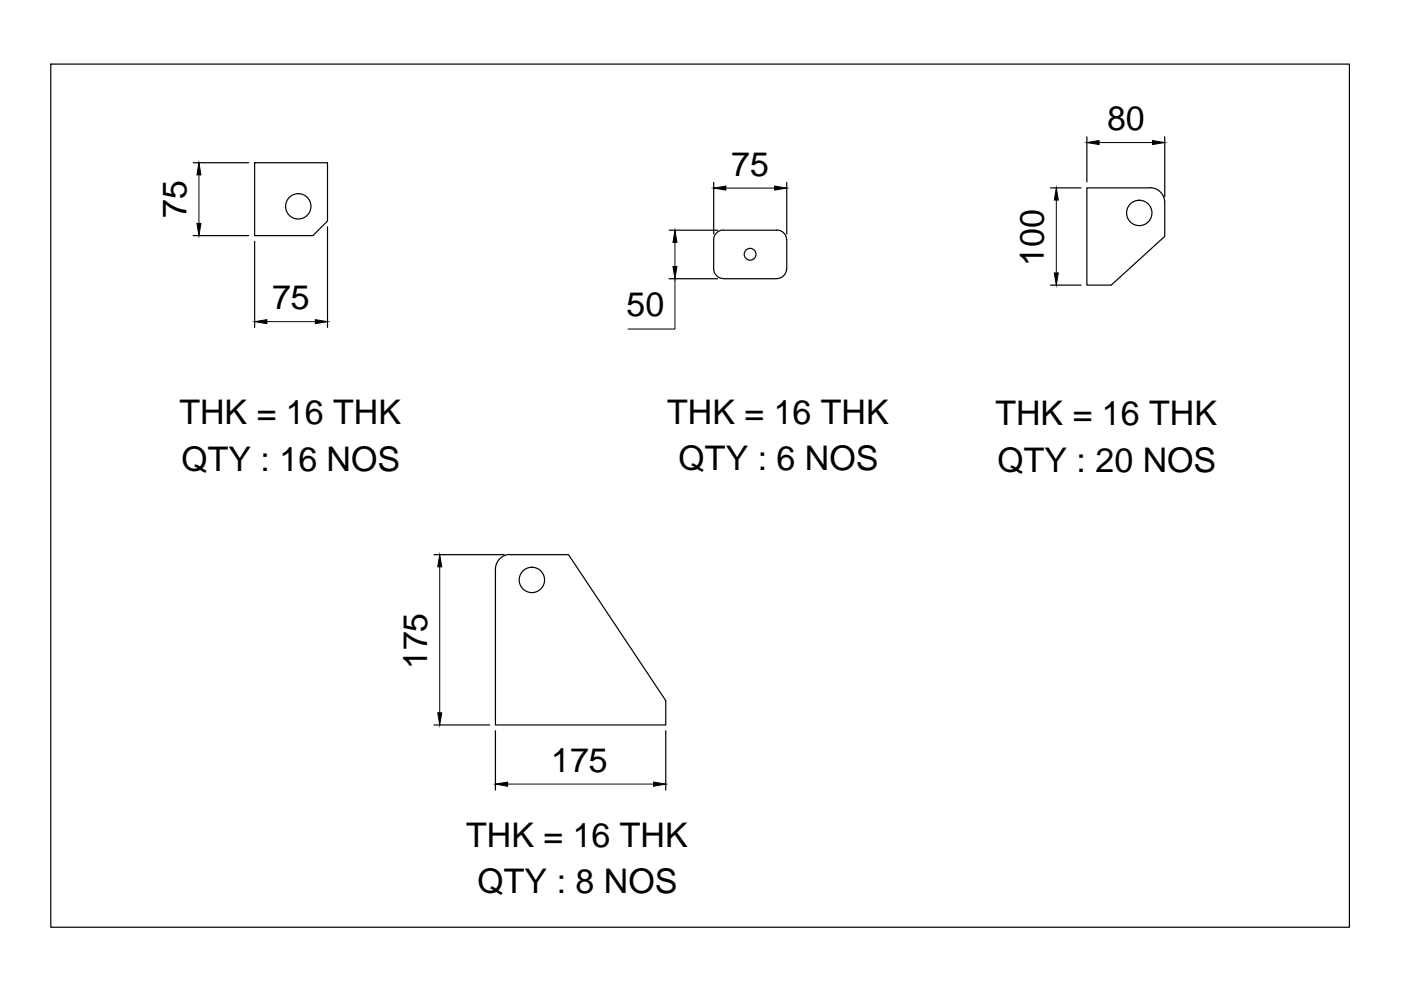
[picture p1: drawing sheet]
<svg xmlns="http://www.w3.org/2000/svg" width="297mm" height="210mm" viewBox="0 0 297 210" stroke-linecap="round" stroke-linejoin="round" font-family="sans-serif">
<!-- layer: 0 -->
<g fill="none" stroke="#000" stroke-width=".25">
<path d="M10.8 13.6h275.3v183h-275.3zM41 34.5h11.7M54 34.5h15.4v12.4l-3 3.1h-12.4zM151.3 38.7v10.9M166.8 38.7v10.9M222.7 39.8h6.5M230.4 29v9.6M243.8 39.8a3.1 3.1 0 0 1 3.1 3.1M243.9 39.8h-13.5v20.7h5.2l11.3-10.4v-7.2M246.9 29v12.7M41 50h11.7M54 51.2v18.2"/>
<path d="M69.4 48.1v21.3M141.9 59.1h10.3M141.9 48.8h10.3M151.3 57a2.05 2.05 0 0 0 2.1 2.1M153.4 48.8a2.05 2.05 0 0 0-2.1 2v6.2M153.4 59.1h11.3M153.4 48.8h11.3M164.7 48.8a2.05 2.05 0 0 1 2.1 2M166.8 57a2.05 2.05 0 0 1-2.1 2.1M166.8 50.8v6.2M222.7 60.5h6.5M92 117.6h14.9"/>
<path d="M108.2 117.6a3.1 3.1 0 0 0-3.2 3.1v33h36.2v-5.2l-20.7-30.9h-12.3M92 153.7h11.8M105 154.9v12.6M141.2 154.9v12.6"/>
<circle cx="63.2" cy="43.8" r="2.69"/>
<circle cx="159" cy="53.9" r="1.25"/>
<circle cx="241.5" cy="45.1" r="2.69"/>
<circle cx="112.8" cy="123" r="2.69"/>
</g>
<path d="M42.2 37.1v10.3M153.9 39.9h10.3M233 30.2h11.4M143.1 59.1v10.7h-9.9M143.1 51.4v5.1M224 42.4v15.5M56.6 68.2h10.3M93.2 120.2v30.9M107.6 166.2h31" fill="none" stroke="#000" stroke-width=".21"/>
<g fill="#000" stroke="#000" stroke-width=".21">
<path d="M42.2 34.5l.4 2.6h-.8zM151.3 39.9l2.6-.4v.8zM164.2 39.5l2.6 .4-2.6 .4zM230.4 30.2l2.6-.4v.8zM244.4 29.8l2.5 .4-2.5 .4zM41.8 47.4h.8l-.4 2.6zM143.1 48.8l.4 2.6h-.8zM142.7 56.5h.8l-.4 2.6zM223.5 57.9h.9l-.4 2.6zM224 39.8l.4 2.6h-.9zM54 68.2l2.6-.4v.8zM66.9 67.8l2.5 .4-2.5 .4z"/>
<path d="M93.2 117.6l.5 2.6h-.9zM92.8 151.1h.9l-.5 2.6zM105 166.2l2.6-.4v.9zM138.6 165.8l2.6 .4-2.6 .5z"/>
</g>
<g font-size="7.2">
<text x="234.7" y="27.6">80</text>
<text x="155" y="37.2">75</text>
<text x="39.5" y="46.3" transform="rotate(-90 39.5 46.3)">75</text>
<text x="221.3" y="56.3" transform="rotate(-90 221.3 56.3)">100</text>
<text x="57.7" y="65.5">75</text>
<text x="132.9" y="67.1">50</text>
<text x="38" y="90">THK = 16 THK</text>
<text x="141.4" y="89.8">THK = 16 THK</text>
<text x="211" y="90.2">THK = 16 THK</text>
<text x="38.5" y="99.8">QTY : 16 NOS</text>
<text x="143.9" y="99.7">QTY : 6 NOS</text>
<text x="211.5" y="100">QTY : 20 NOS</text>
<text x="90.6" y="141.9" transform="rotate(-90 90.6 141.9)">175</text>
<text x="116.9" y="163.6">175</text>
<text x="98.8" y="179.5">THK = 16 THK</text>
<text x="101.2" y="189.4">QTY : 8 NOS</text>
</g>
</svg>
